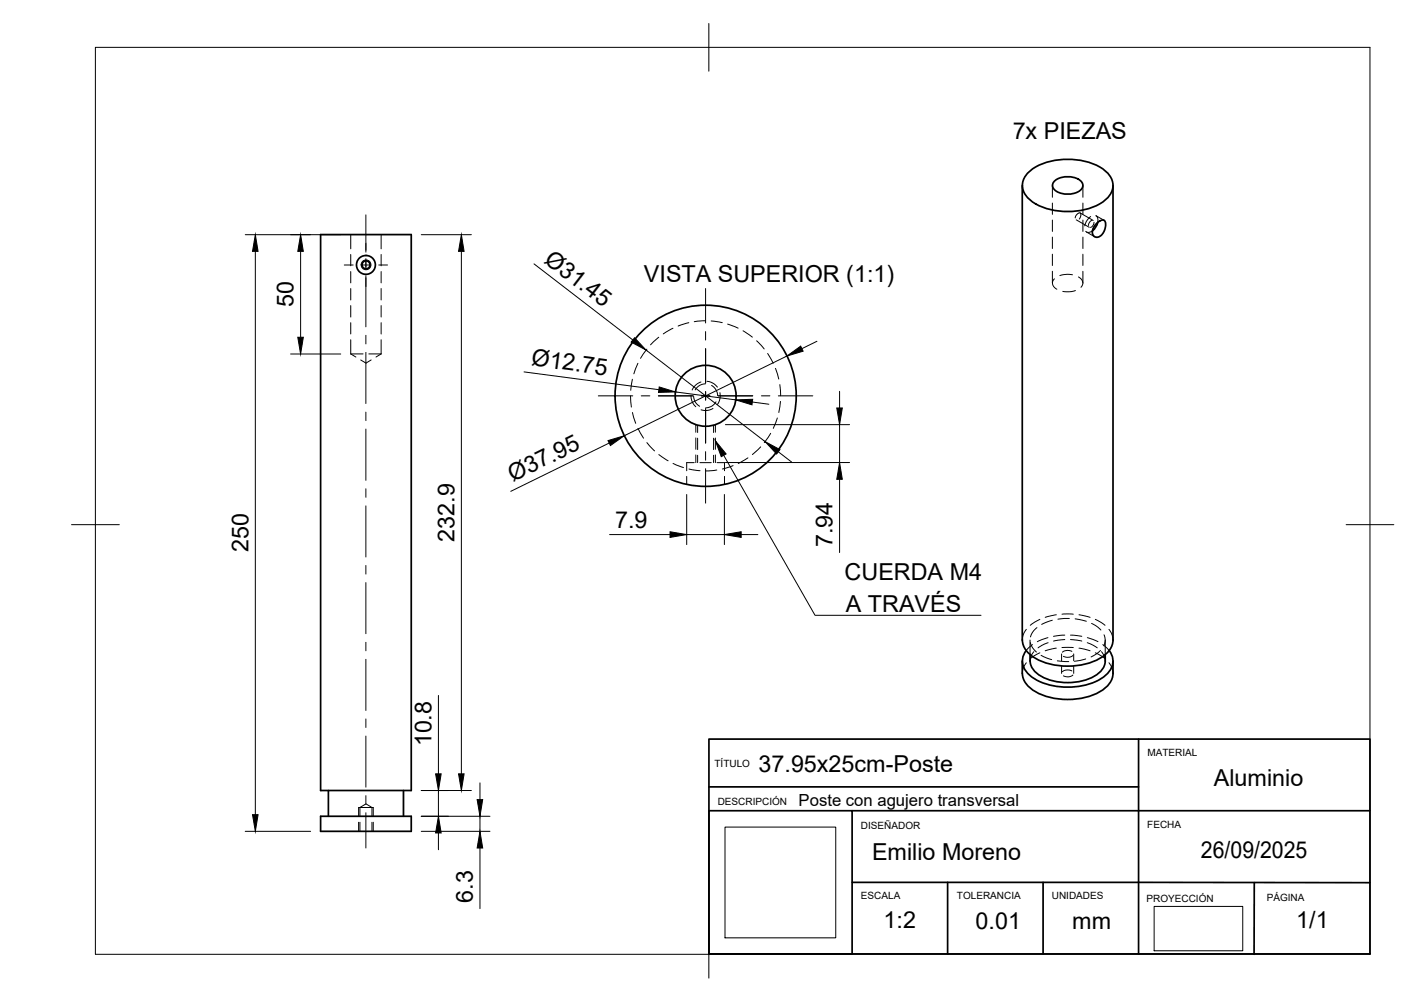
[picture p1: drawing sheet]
<svg xmlns="http://www.w3.org/2000/svg" width="297mm" height="210mm" viewBox="0 0 297 210" stroke-linecap="round" stroke-linejoin="round" font-family="sans-serif">
<!-- layer: Visible -->
<g fill="none" stroke="#000" stroke-width=".36">
<path d="M214.1 38.9l.1 95.2a5 5 0 0 0 3.2 4.1 14.8 14.8 0 0 0 13.4-.5 4.6 4.6 0 0 0 2.4-3.6v-95.2M215.3 36.3a12.2 12.2 0 0 1 9.6-2.9 10.2 10.2 0 0 1 7.7 3.6 3.7 3.7 0 0 1-1.3 5.1 14.2 14.2 0 0 1-15.3 0 3.7 3.7 0 0 1-.7-5.8zM220.9 37.9a4.4 4.4 0 0 1 5.8 .4 1.56 1.56 0 0 1-1.4 2.1 4.3 4.3 0 0 1-4.7-1 1.19 1.19 0 0 1 .3-1.5zM67.2 49.1h18.9v116.5h-18.9zM229.6 46.9l1.2-.8a.78 .78 0 0 1 .8 .3 .78 .78 0 0 1 0 .9l-.4 1.3-.4 .6-.5 .4a1.08 1.08 0 0 1-1.3-.3 1.08 1.08 0 0 1-.1-1.3zM230 46.6l-.3 .8-.8 .9M214.1 138.5l.1 2.6a5 5 0 0 0 3.2 4.1 14.8 14.8 0 0 0 13.4-.6 4.6 4.6 0 0 0 2.4-3.5v-2.6M215 136.3a3.7 3.7 0 0 0 1 5.4 14.2 14.2 0 0 0 15.3 0 3.7 3.7 0 0 0 1-5.4M215.8 137.1v1.4M231.5 137.1a4.3 4.3 0 0 1-3.2 5 12 12 0 0 1-11-1 3.5 3.5 0 0 1-1.5-2.6M67.2 171h18.9v3.2h-18.9zM68.8 165.6v5.4"/>
<path d="M84.5 165.6v5.4"/>
<circle cx="76.7" cy="55.5" r="1.97"/>
<circle cx="76.7" cy="55.5" r=".84"/>
<circle cx="147.8" cy="82.9" r="6.4"/>
<circle cx="147.8" cy="82.9" r="19"/>
</g>
<!-- layer: Hidden -->
<g fill="none" stroke="#000" stroke-width=".21">
<path d="M220.5 38.9v2.4M226.8 38.9v2.4M73.5 49.1v3M73.5 53.3v2.4M73.5 56.9v2.4M79.8 49.1v3M79.8 53.3v2.4M79.8 56.9v2.4M220.5 42.5v2.4M220.5 46.1v2.4M220.5 49.7v2.4M220.5 53.2v2.4"/>
<path d="M220.5 56.8v2.5M220.9 58.4a1.3 1.3 0 0 0 .5 2.2M224.7 57.6l-1.1-.1-1.6 .2M225.2 45.6l.3-.6 .4-.3 .4-.1 .1 .6-.3 .7M225.4 46.1l2.8 1.5M225.9 58a1.32 1.32 0 0 1 .5 2.2M226.3 44.6l2.7 1.6M226.8 42.5v2.4M226.8 46.1v2.4M226.8 49.7v2.4M226.8 53.2v2.4M226.8 56.8v2.5"/>
<path d="M227.6 48.6l1.7 1M228.5 45.4l-.9 1-.4 .9M228.7 46.2l-.4 .2-.3 .8M228.9 48.3l-.9 .4-.6-.2M229.2 46.6l-.3 .7-.5 .3M231.3 46.2l-1.7-1 .3 .5v.9M73.5 74.1h2.6M73.5 74.1l1 .7M73.5 60.4v2.4M73.5 64v2.4M73.5 67.6v2.4M73.5 71.2v2.9"/>
<path d="M75.6 75.4l1.1 .7 1-.7M77.3 74.1h2.5M79.8 74.1l-1 .7M79.8 60.4v2.4M79.8 64v2.4M79.8 67.6v2.4M79.8 71.2v2.9M132.5 79.5l-.4 2.3M133.6 76.1l-.8 2.2M135.5 73.1l-1.3 2M138 70.6l-1.7 1.6M141 68.8l-2.1 1.1"/>
<path d="M144.3 67.6l-2.3 .7M147.8 67.2l-2.4 .2M149 67.2l2.3 .4M152.4 67.9l2.2 .8M155.7 69.3l1.9 1.3M158.5 71.4l1.6 1.7M160.8 74.1l1.2 2M162.4 77.2l.7 2.2M225.3 60.9l-1.3 .2-1.4-.1M132.1 82.9l.1 2.4M132.5 86.4l.7 2.3M133.6 89.7l1.2 2.1"/>
<path d="M135.5 92.7l1.6 1.8M138 95.2l2 1.3M141 97.1l2.2 .9M143.8 99.8v1.7M144.3 98.2l2.3 .4M145.3 82.9v.5a2.5 2.5 0 0 0 1.3 1.7M145.4 96.9h-1.6v1.7M146.1 89.1v1.5M146.1 91.8v2.4M146.1 95.4v1.5M146.6 96.9h2.4M147.8 80.4h-.3a2.52 2.52 0 0 0-1.9 1.3"/>
<path d="M149.1 80.7l.4 .4 .6 .7 .2 1.1M149.5 89.1v1.5M149.5 91.8v2.4M149.5 95.4v1.5M150 84.2l-.2 .2a2.56 2.56 0 0 1-2 1M150.2 98.5l-2.4 .2M150.2 96.9h1.6v1.7M151.8 99.8v1.7M153.6 97.6l-2.3 .6M156.7 95.9l-2.1 1.2M159.3 93.6l-1.7 1.6M161.4 90.8l-1.3 1.9"/>
<path d="M162.8 87.6l-.8 2.1M163.4 80.6l.1 2.3M163.5 84.1l-.3 2.3M215 131.8l-.2 .3a3.6 3.6 0 0 0-.7 2M215 138.8l-.2 .3a3.4 3.4 0 0 0-.7 2M215.8 134.1v3M215.8 134.6l.5 1.1 .8 .9M216.3 135l-1.4 1.3M216.6 136.5l-.7 1.1-.1 .9M217.2 131.5l-1 1-.3 .9M217.8 129.7l-2 1.3M217.8 136.8l-2 1.2"/>
<path d="M218.1 137.3l2.2 .9M219.5 133.6l-2.2 .8M219.6 134.6l-2.2 1.1M220.4 129.9l-2.2 .9M221.3 128.8l-2.4 .5M221.3 135.8l-2.4 .5M221.5 138.4l2.4 .2M222.4 137v1.4M222.4 139.6v1.5M222.5 128.7h2.3M222.5 135.7h2.3M223.1 134l-2.4 .3"/>
<path d="M223.1 133l-2.4 .3M224 129.6l-2.4 .1M224.2 134l2.4 .3M224.2 133l2.4 .3M224.5 136.5a1.84 1.84 0 0 0-2 .1M224.7 137.3a1.89 1.89 0 0 1-1.9 .2M224.9 137v1.4M224.9 139.6v1.5M225.2 129.6l2.4 .5M226 128.8l2.3 .5M226 135.8l2.3 .5M227.4 138l-2.3 .5"/>
<path d="M227.8 134.6l2 1.1M227.8 133.6l2.2 .8M228.7 130.6l1.3 .8 .6 .6M229.4 129.7l2.1 1.3M229.4 136.8l2.1 1.2M230.5 136.3l-.9 .7-1 .6M230.7 136.5l.7 1.1 .1 .9M231 135l1.3 1.3M231.3 133v.1a2.64 2.64 0 0 1-.1 2.2M231.5 134.1v3M232.3 131.8l.2 .3a3.6 3.6 0 0 1 .7 2M232.3 138.8l.2 .3a3.4 3.4 0 0 1 .7 2"/>
<path d="M224.5 140.6a1.89 1.89 0 0 0-2 .1M224.7 141.4a1.78 1.78 0 0 1-1.9 .2M75.1 169.2h3.1M75.4 171.1v-1.9l1.3-.8 1.2 .8v1.9M75.4 172.2v2M77.9 172.2v2"/>
</g>
<!-- layer: Visible Narrow -->
<circle cx="76.7" cy="55.5" r="1.03" fill="none" stroke="#000" stroke-width=".21"/>
<!-- layer: Hidden Narrow -->
<g fill="none" stroke="#000" stroke-width=".21">
<path d="M148.1 79.9a2.99 2.99 0 0 1 2.2 1.2M144.7 82.9a3 3 0 0 0 1.1 2.3M145.8 89v1.5M145.8 91.8v2.3M145.8 95.3v1.6M146.8 80l-.2 .1a3.1 3.1 0 0 0-1.6 1.6M149.4 85.6l-.4 .1a2.96 2.96 0 0 1-2.1 .1M149.9 89v1.5M149.9 91.8v2.3M149.9 95.3v1.6M150.8 82.3v.1a3 3 0 0 1-.5 2.3M75.1 169.2v1.9"/>
<path d="M75.1 172.2v2M78.2 169.2v1.9M78.2 172.2v2"/>
</g>
<!-- layer: BORDER -->
<path d="M20 9.9h267v190h-267zM148.5 4.9v10M15 109.9h10M282 109.9h10M148.5 194.9v10" fill="none" stroke="#000" stroke-width=".21"/>
<!-- layer: TITLEBLOCK -->
<path d="M148.5 154.8h138.5v45h-138.5zM238.5 154.8v45M148.5 169.8h30v30h-30zM148.5 164.8h90M178.5 169.8h108.5M178.5 184.8l108.5 .1M198.5 184.8v15M218.5 184.8v15M262.7 184.9v15" fill="none" stroke="#000" stroke-width=".36"/>
<path d="M151.9 173.3h23.2v23.2h-23.2zM241.8 189.9h18.5v9.3h-18.5z" fill="none" stroke="#000" stroke-width=".21"/>
<!-- layer: Smart Centers -->
<g fill="none" stroke="#000" stroke-width=".21">
<path d="M72.1 55.5h1.9M75.8 55.5h1.8M76.6 45v7.8M76.6 54.2v2.2M76.6 57.8v10.7M79.3 55.5h1.9M76.6 70.2v1.8M76.6 73.8v10.7M147.8 60.4v7.3M147.8 69.5v1.7M147.8 73v7.3M76.6 86.3v1.8"/>
<path d="M76.6 89.9v10.7M125.3 82.9h7.2M134.3 82.9h1.8M137.9 82.9h7.2M146.9 82.9h1.8M147.8 82v1.8M147.8 85.6v7.2M147.8 94.6v1.8M147.8 98.2v7.2M150.5 82.9h7.2M159.5 82.9h1.8M163 82.9h7.3"/>
<path d="M76.6 102.4v1.8M76.6 106v10.7M76.6 118.5v1.8M76.6 122v10.8M76.6 134.5v1.8M76.6 138.1v10.7M76.6 150.6v1.8M76.6 154.2v10.7M76.6 166.7v1.8M76.6 170.3v7.3"/>
</g>
<!-- layer: FD_Dimensions -->
<g fill="none" stroke="#000" stroke-width=".21">
<path d="M51.4 49.2h20M53.5 52.7v118M63 52.7v17.9M88.2 49.2h10.5M96.6 52.7v109.4M111.9 55.3l20.7 15.9M60.9 74.2h10.5M109.8 77.9l28.2 3.7M135.3 73.3l25 19.2M164.8 74.6l-34 16.7M171.1 71.5l-3.1 1.5M127.6 92.8l-20.6 10.1"/>
<path d="M141.5 82.1l12.6 1.7M152 89h26M152 96.9h26M157.6 84.2l3.5 .5M163 94.7l2.8 2.1M175.9 82v3.5M175.9 89v7.9M127.7 112h12.7M143.8 103.6v10.5M143.8 112h7.9M151.7 103.6v10.5M155.3 112h3.4"/>
<path d="M175.9 100.4v15.4M91.8 145.7v16.4M51.4 174.2h13.7M88.2 174.2h14.4M88.2 165.6h10.5M88.2 171h14.4M91.8 165.6v5.4M91.8 174.5v3.5M100.5 164v3.5M100.5 171v3.2M100.5 177.6v12.7"/>
</g>
<g fill="#000" stroke="#000" stroke-width=".21">
<path d="M53.5 49.2l.6 3.5h-1.2zM63 49.2l.5 3.5h-1.1zM96.6 49.2l.6 3.5h-1.1zM62.4 70.6h1.1l-.5 3.6zM132.9 70.8l2.4 2.5-3.1-1.6zM164.8 74.6l2.9-2.1 .5 1.1zM127.4 92.3l3.4-1-2.9 2zM138.1 81.1l3.4 1-3.6 .1zM154.1 83.8l3.6-.2-.2 1.2zM160.3 92.5l3.1 1.7-.7 .9zM175.3 85.5h1.1l-.5 3.5zM140.4 111.4l3.4 .6-3.4 .6z"/>
<path d="M151.7 112l3.6-.6v1.2zM175.9 96.9l.5 3.5h-1.1zM52.9 170.7h1.2l-.6 3.5zM91.8 171l.6 3.5h-1.2zM91.2 162.1h1.2l-.6 3.5zM96.1 162.1h1.1l-.6 3.5zM99.9 167.5h1.2l-.6 3.5zM100.5 174.2l.6 3.4h-1.2z"/>
</g>
<!-- layer: Hole Notes -->
<path d="M149.9 92.3l2.2 2.8-1 .6z" fill="#000" stroke="#000" stroke-width=".21"/>
<path d="M151.6 95.4l19.1 33.5h34.8" fill="none" stroke="#000" stroke-width=".21"/>
<g font-size="4.9">
<text x="212.1" y="29.1">7x PIEZAS</text>
<text x="113.7" y="54.8" transform="rotate(38 113.7 54.8)">Ø31.45</text>
<text x="134.9" y="59.2">VISTA SUPERIOR (1:1)</text>
<text x="61.5" y="64.4" transform="rotate(-90 61.5 64.4)">50</text>
<text x="111.2" y="76.5" transform="rotate(8 111.2 76.5)">Ø12.75</text>
<text x="107.4" y="101" transform="rotate(-26 107.4 101)">Ø37.95</text>
<text x="95.2" y="113.5" transform="rotate(-90 95.2 113.5)">232.9</text>
<text x="128.9" y="110.5">7.9</text>
<text x="52" y="115.7" transform="rotate(-90 52 115.7)">250</text>
<text x="174.4" y="114.6" transform="rotate(-90 174.4 114.6)">7.94</text>
<text x="176.9" y="121.5">CUERDA M4</text>
<text x="177.2" y="128.2">A TRAVÉS</text>
<text x="90.4" y="156.4" transform="rotate(-90 90.4 156.4)">10.8</text>
<text x="158.9" y="161.7">37.95x25cm-Poste</text>
<text x="254.3" y="164.8">Aluminio</text>
<text x="251.6" y="179.7">26/09/2025</text>
<text x="182.7" y="180.1">Emilio Moreno</text>
<text x="99.1" y="189.1" transform="rotate(-90 99.1 189.1)">6.3</text>
<text x="185.1" y="194.4">1:2</text>
<text x="204.4" y="194.5">0.01</text>
<text x="224.6" y="194.6">mm</text>
<text x="271.5" y="194.5">1/1</text>
</g>
<text font-size="3.5" x="167.3" y="168.8">Poste con agujero transversal</text>
<g font-size="2.1">
<text x="149.7" y="160.6">TÍTULO</text>
<text x="240.3" y="158.3">MATERIAL</text>
<text x="150.3" y="168.7">DESCRIPCIÓN</text>
<text x="180.3" y="173.7">DISEÑADOR</text>
<text x="240.3" y="173.4">FECHA</text>
<text x="180.3" y="188.4">ESCALA</text>
<text x="200.4" y="188.4">TOLERANCIA</text>
<text x="220.3" y="188.4">UNIDADES</text>
<text x="240.2" y="188.9">PROYECCIÓN</text>
<text x="265.3" y="188.7">PÁGINA</text>
</g>
</svg>
